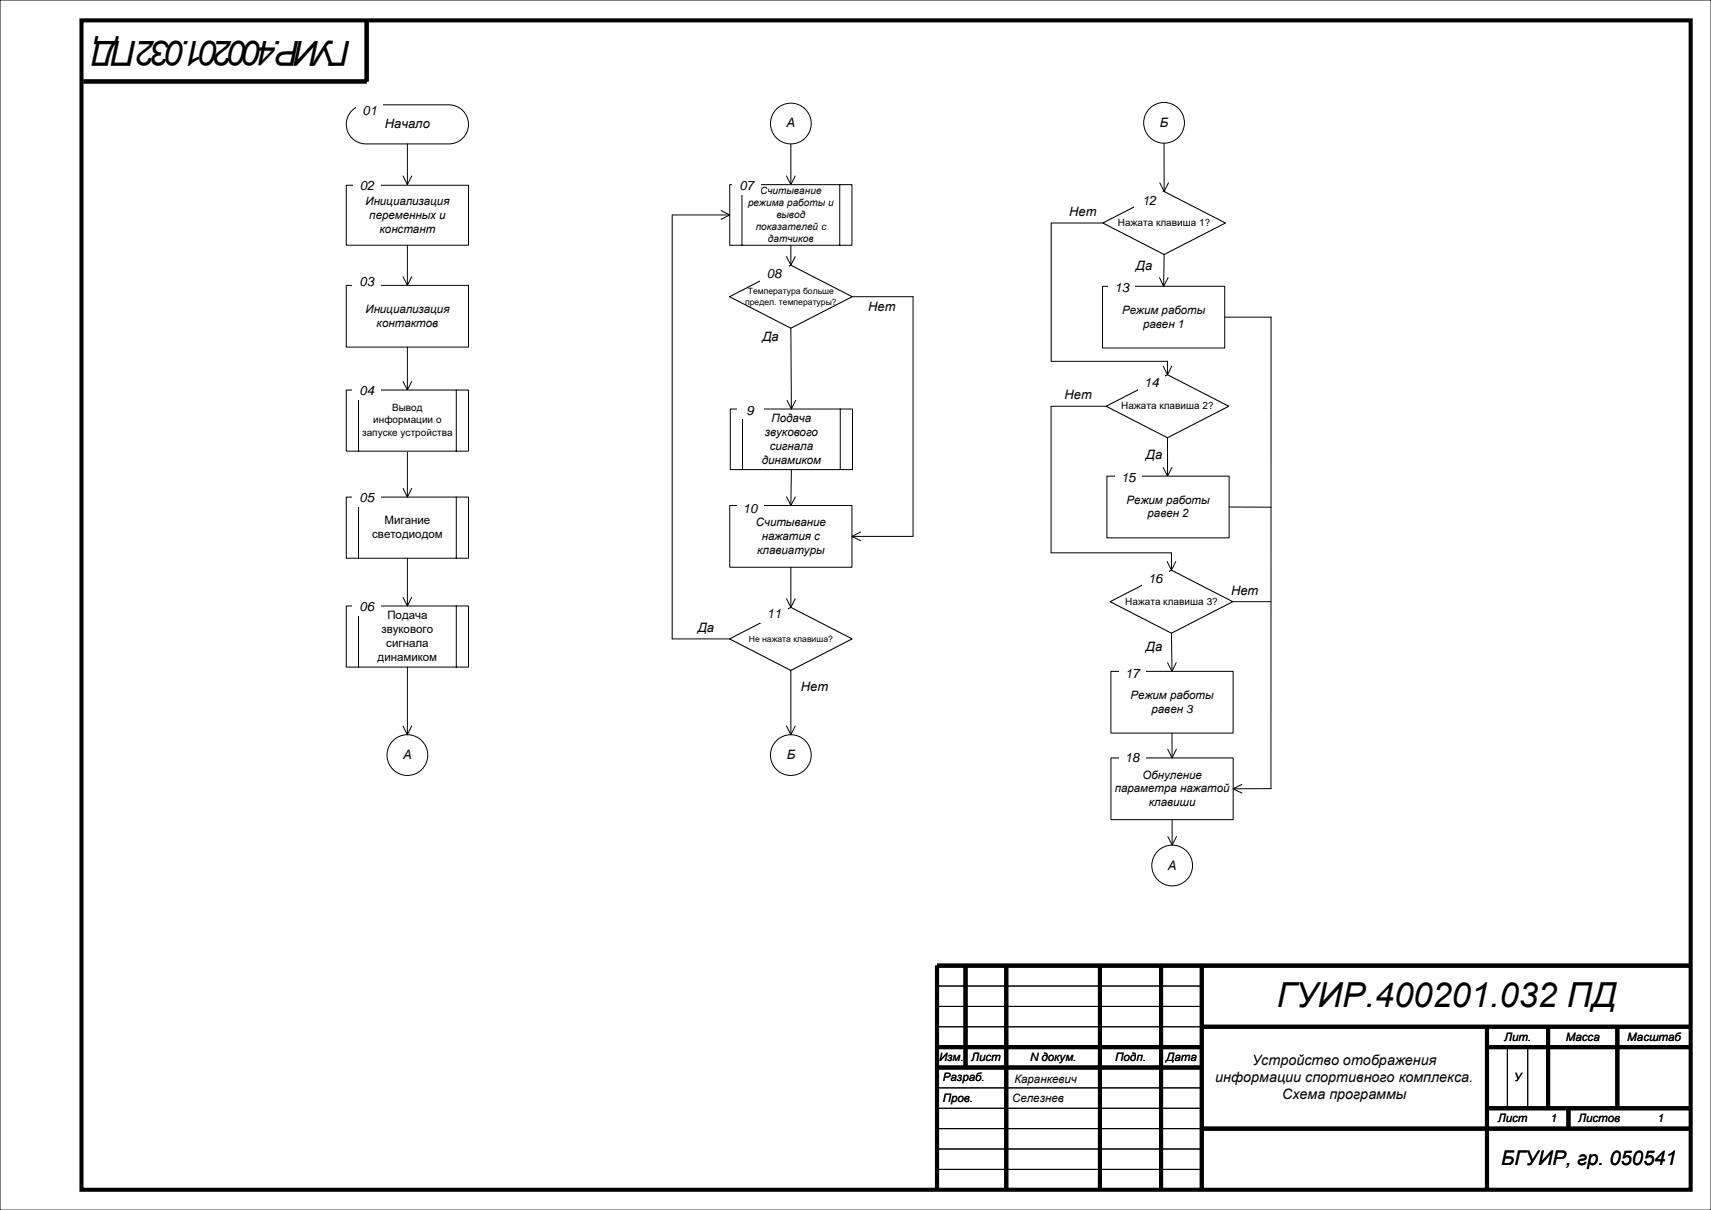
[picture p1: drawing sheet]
<svg xmlns="http://www.w3.org/2000/svg" width="420mm" height="297mm" viewBox="0 0 420 297" stroke-linecap="round" stroke-linejoin="round" font-family="sans-serif">
<path d="M0 0h420v297h-420zM230 242h65M230 247h65M230 252h65M370 257v15M375 257v15M230 272h65M230 277h65M230 267h65M230 282h65M230 287h65" fill="none" stroke="#000" stroke-width=".25"/>
<g fill="none" stroke="#000" stroke-width="1" stroke-linecap="butt">
<path d="M20 5h395v287h-395zM90 5v15h-69.5M237 237v25M247 237v55M270 237v55M285 237v55M295 237v55M415 237h-185v55M230 257h65M295 252h120M365 252v40M365 257h50"/>
<path d="M380 252v20M397 252v20M230 262h65M295 277h120M365 272h50M385 272v5"/>
</g>
<path d="M86.1 27.4a4.8 4.8 0 0 1 3.7-1.7h20.4a4.8 4.8 0 0 1 4.8 4.8 4.8 4.8 0 0 1-4.8 4.8h-20.4a4.8 4.8 0 0 1-4.4-2.8 4.8 4.8 0 0 1 .7-5.1z" fill-rule="evenodd" fill="#fff"/>
<path d="M86.1 27.4a4.8 4.8 0 0 1 3.7-1.7h20.4a4.8 4.8 0 0 1 4.8 4.8 4.8 4.8 0 0 1-4.8 4.8h-20.4a4.8 4.8 0 0 1-4.4-2.8 4.8 4.8 0 0 1 .7-5.1z" fill="none" stroke="#000" stroke-width=".25"/>
<path d="M87.5 25.3h6.5v4.1h-6.5z" fill-rule="evenodd" fill="#fff"/>
<path d="M100 35.3v10M98.9 43.2l1.1 2.1 1.1-2.1" fill="none" stroke="#000" stroke-width=".25"/>
<path d="M85 45.5h30v14.7h-30z" fill-rule="evenodd" fill="#fff"/>
<path d="M85 45.5h30v14.7h-30z" fill="none" stroke="#000" stroke-width=".25"/>
<path d="M86.7 43.6h6.8v4.1h-6.8z" fill-rule="evenodd" fill="#fff"/>
<path d="M98.9 67.9l1.1 2.1 1.1-2.1M100 60.2v9.8" fill="none" stroke="#000" stroke-width=".25"/>
<path d="M85 70h30v15.2h-30z" fill-rule="evenodd" fill="#fff"/>
<path d="M85 70h30v15.2h-30z" fill="none" stroke="#000" stroke-width=".25"/>
<path d="M86.5 67.3h7v4h-7z" fill-rule="evenodd" fill="#fff"/>
<path d="M194.1 35.3v10M193.1 43.2l1 2.1 1.1-2.1M98.9 93.6l1.1 2.1 1.1-2.1M100 85.2v10.5" fill="none" stroke="#000" stroke-width=".25"/>
<circle cx="285.7" cy="30.1" r="5" fill="#fff"/>
<g fill="none" stroke="#000" stroke-width=".25">
<path d="M285.7 35.1l.1 11.9M286.8 44.9l-1 2.1-1.1-2.1"/>
<circle cx="285.7" cy="30.1" r="5"/>
</g>
<circle cx="100" cy="185.3" r="5" fill="#fff"/>
<circle cx="100" cy="185.3" r="5" fill="none" stroke="#000" stroke-width=".25"/>
<circle cx="194.1" cy="30.3" r="5" fill="#fff"/>
<circle cx="194.1" cy="30.3" r="5" fill="none" stroke="#000" stroke-width=".25"/>
<path d="M179.1 45.3h30v14.9h-30z" fill-rule="evenodd" fill="#fff"/>
<path d="M179.1 45.3h30v14.9h-30zM182.1 45.3v14.9M206.1 45.3v14.9" fill="none" stroke="#000" stroke-width=".25"/>
<g fill="#fff">
<path d="M179.7 43.8h7v4h-7z" fill-rule="evenodd"/>
<path d="M179.1 72.8l15-7.7 15.1 7.7-15.1 7.8z" fill-rule="evenodd"/>
</g>
<path d="M179.1 72.8l15-7.7 15.1 7.7-15.1 7.8z" fill="none" stroke="#000" stroke-width=".26"/>
<path d="M179.1 156.8l15-7.7 15.1 7.7-15.1 7.7z" fill-rule="evenodd" fill="#fff"/>
<path d="M179.1 156.8l15-7.7 15.1 7.7-15.1 7.7z" fill="none" stroke="#000" stroke-width=".26"/>
<g fill="#fff">
<path d="M186.6 148.8h6.8v4h-6.8z" fill-rule="evenodd"/>
<path d="M179.1 124.1h30v15.1h-30z" fill-rule="evenodd"/>
</g>
<path d="M179.1 124.1h30v15.1h-30z" fill="none" stroke="#000" stroke-width=".25"/>
<path d="M179.3 100.4h30v14.9h-30z" fill-rule="evenodd" fill="#fff"/>
<path d="M179.3 100.4h30v14.9h-30zM182.3 100.4v14.9M206.3 100.4v14.9" fill="none" stroke="#000" stroke-width=".25"/>
<path d="M186.5 65.3h7v4.1h-7z" fill-rule="evenodd" fill="#fff"/>
<path d="M193.1 63l1 2.1 1.1-2.1M194.1 60.2v4.9M209.2 72.8h14.9v58.8h-15M194.1 80.6l.2 19.8M195.3 98.2l-1 2.2-1.1-2.1M194.3 115.3l-.2 8.8M193.1 121.9l1 2.2 1.1-2.1M194.1 139.2v9.9M211.3 130.6l-2.2 1 2.2 1.1M193.1 146.9l1 2.2 1.1-2.2" fill="none" stroke="#000" stroke-width=".25"/>
<circle cx="194.1" cy="185.3" r="5" fill="#fff"/>
<g fill="none" stroke="#000" stroke-width=".25">
<path d="M193.1 178.2l1 2.1 1.1-2.1M194.1 164.5v15.8"/>
<circle cx="194.1" cy="185.3" r="5"/>
</g>
<path d="M270.7 54.7l15.1-7.7 15 7.7-15 7.8z" fill-rule="evenodd" fill="#fff"/>
<path d="M270.7 54.7l15.1-7.7 15 7.7-15 7.8z" fill="none" stroke="#000" stroke-width=".26"/>
<path d="M270.6 70.3h30v15.1h-30z" fill-rule="evenodd" fill="#fff"/>
<path d="M270.6 70.3h30v15.1h-30z" fill="none" stroke="#000" stroke-width=".25"/>
<path d="M271.5 99.7l15.1-7.7 15 7.7-15 7.7z" fill-rule="evenodd" fill="#fff"/>
<path d="M271.5 99.7l15.1-7.7 15 7.7-15 7.7z" fill="none" stroke="#000" stroke-width=".26"/>
<path d="M270.7 54.7h-12.7v34M284.6 68.1l1 2.2 1.1-2.1M285.8 62.5l-.2 7.8M300.6 77.8h11.4M312 77.8v115.8M286.6 107.4v9.5M287.7 114.7l-1.1 2.2-1.1-2.2" fill="none" stroke="#000" stroke-width=".25"/>
<g fill="#fff">
<path d="M278.5 47.3h7.2v4h-7.2z" fill-rule="evenodd"/>
<path d="M272.1 68.7h6.4v4.1h-6.4z" fill-rule="evenodd"/>
<path d="M279.4 92.1h6.4v4.1h-6.4z" fill-rule="evenodd"/>
<path d="M180.8 98.8h6.6v4h-6.6z" fill-rule="evenodd"/>
<path d="M180.8 122.8h6.6v4.1h-6.6z" fill-rule="evenodd"/>
</g>
<path d="M177 51.7l2.1 1.1-2.1 1M179.1 52.8h-14.1v104h14.1" fill="none" stroke="#000" stroke-width=".25"/>
<path d="M85 122h30v15h-30z" fill-rule="evenodd" fill="#fff"/>
<path d="M85 122h30v15h-30zM88 122v15M112 122v15" fill="none" stroke="#000" stroke-width=".25"/>
<g fill="#fff">
<path d="M86.5 120.3h7v4h-7z" fill-rule="evenodd"/>
<path d="M85 148.7h30v15h-30z" fill-rule="evenodd"/>
</g>
<path d="M85 148.7h30v15h-30zM88 148.7v15M112 148.7v15" fill="none" stroke="#000" stroke-width=".25"/>
<path d="M86.5 147h7v4h-7z" fill-rule="evenodd" fill="#fff"/>
<path d="M98.9 119.9l1.1 2.1 1.1-2.1M100 110.7v11.3M100 137v11.7M98.9 146.6l1.1 2.1 1.1-2.1M98.9 178.2l1.1 2.1 1.1-2.1M100 163.7v16.6M287.7 201.2v6.2M288.8 205.3l-1.1 2.1-1-2.1" fill="none" stroke="#000" stroke-width=".25"/>
<path d="M272.7 186h30v15.2h-30z" fill-rule="evenodd" fill="#fff"/>
<path d="M272.7 186h30v15.2h-30zM304.8 192.5l-2.1 1.1 2.1 1M312 193.6h-9.3" fill="none" stroke="#000" stroke-width=".25"/>
<g fill="#fff">
<path d="M274.6 183.9h6.5v4.1h-6.5z" fill-rule="evenodd"/>
<circle cx="287.7" cy="212.4" r="5"/>
</g>
<circle cx="287.7" cy="212.4" r="5" fill="none" stroke="#000" stroke-width=".25"/>
<path d="M271.7 116.9h30v15.1h-30z" fill-rule="evenodd" fill="#fff"/>
<path d="M271.7 116.9h30v15.1h-30z" fill="none" stroke="#000" stroke-width=".25"/>
<g fill="#fff">
<path d="M273.7 115.4h6.4v4h-6.4z" fill-rule="evenodd"/>
<path d="M272.5 147.7l15-7.8 15.1 7.8-15.1 7.7z" fill-rule="evenodd"/>
</g>
<path d="M272.5 147.7l15-7.8 15.1 7.8-15.1 7.7z" fill="none" stroke="#000" stroke-width=".26"/>
<path d="M287.5 155.4l.2 9.4M288.7 162.6l-1 2.2-1.1-2.1" fill="none" stroke="#000" stroke-width=".25"/>
<g fill="#fff">
<path d="M280.3 140.1h6.5v4h-6.5z" fill-rule="evenodd"/>
<path d="M272.7 164.8h30v15.1h-30z" fill-rule="evenodd"/>
</g>
<path d="M272.7 164.8h30v15.1h-30z" fill="none" stroke="#000" stroke-width=".25"/>
<path d="M274.7 163.3h6.4v4h-6.4z" fill-rule="evenodd" fill="#fff"/>
<path d="M258 88.7h28.6v3.3M271.5 99.7h-13.5v36h29.5v4.2M285.5 89.8l1.1 2.2 1-2.2M286.5 137.8l1 2.1 1.1-2.1M301.7 124.4l10.3 .1M302.6 147.7h9.3M287.7 179.9v6.1M288.8 183.9l-1.1 2.1-1.1-2.1" fill="none" stroke="#000" stroke-width=".25"/>
<path d="M85 95.7h30v15h-30z" fill-rule="evenodd" fill="#fff"/>
<path d="M85 95.7h30v15h-30zM88 95.7v15M112 95.7v15" fill="none" stroke="#000" stroke-width=".25"/>
<path d="M86.5 94h7v4.1h-7z" fill-rule="evenodd" fill="#fff"/>
<g font-size="8.5">
<text x="86.2" y="10" transform="rotate(-180 86.2 10)">ГУИР.400201.032 ПД</text>
<text x="313.4" y="247.1">ГУИР.400201.032 ПД</text>
</g>
<text font-size="5" x="368.5" y="286">БГУИР, гр. 050541</text>
<g font-size="3.5">
<text x="307.3" y="261.4">Устройство отображения</text>
<text x="298.3" y="265.6">информации спортивного комплекса.</text>
<text x="314.7" y="269.8">Схема программы</text>
</g>
<g font-size="3.2">
<text x="89" y="28.3">01</text>
<text x="94.5" y="31.5">Начало</text>
<text x="193.1" y="31.3">А</text>
<text x="284.7" y="31.1">Б</text>
<text x="88.3" y="46.6">02</text>
<text x="181.5" y="46.8">07</text>
<text x="262.4" y="53">Нет</text>
<text x="280.3" y="50.3">12</text>
<text x="88.2" y="70.3">03</text>
<text x="188.2" y="68.3">08</text>
<text x="273.6" y="71.7">13</text>
<text x="278.8" y="66.3">Да</text>
<text x="213.1" y="76.4">Нет</text>
<text x="187.1" y="83.8">Да</text>
<text x="280.8" y="95.1">14</text>
<text x="88.2" y="97">04</text>
<text x="183.3" y="101.8">9</text>
<text x="261.3" y="98">Нет</text>
<text x="281.3" y="112.6">Да</text>
<text x="275.2" y="118.4">15</text>
<text x="88.2" y="123.3">05</text>
<text x="182.4" y="125.8">10</text>
<text x="281.8" y="143.1">16</text>
<text x="88.2" y="150">06</text>
<text x="302.2" y="146">Нет</text>
<text x="171.3" y="155">Да</text>
<text x="188.2" y="151.8">11</text>
<text x="281.3" y="159.7">Да</text>
<text x="276.1" y="166.3">17</text>
<text x="196.6" y="169.6">Нет</text>
<text x="99" y="186.3">А</text>
<text x="193.1" y="186.3">Б</text>
<text x="276.1" y="186.9">18</text>
<text x="286.7" y="213.4">А</text>
</g>
<g font-size="2.8">
<text x="89.7" y="50.3">Инициализация</text>
<text x="90.7" y="53.7">переменных и</text>
<text x="93.2" y="57.1">констант</text>
<text x="89.7" y="76.8">Инициализация</text>
<text x="275.5" y="77">Режим работы</text>
<text x="92.5" y="80.2">контактов</text>
<text x="280.6" y="80.4">равен 1</text>
<text x="187.7" y="107">звукового</text>
<text x="189.4" y="103.6">Подача</text>
<text x="187" y="113.8">динамиком</text>
<text x="188.9" y="110.4">сигнала</text>
<text x="276.5" y="123.6">Режим работы</text>
<text x="94.4" y="128.7">Мигание</text>
<text x="185.5" y="129.1">Считывание</text>
<text x="281.7" y="127">равен 2</text>
<text x="91.4" y="132.1">светодиодом</text>
<text x="185.9" y="135.9">клавиатуры</text>
<text x="187" y="132.5">нажатия с</text>
<text x="93.7" y="155.4">звукового</text>
<text x="95.1" y="152">Подача</text>
<text x="94.8" y="158.8">сигнала</text>
<text x="92.7" y="162.2">динамиком</text>
<text x="277.5" y="171.5">Режим работы</text>
<text x="282.7" y="174.9">равен 3</text>
<text x="280.4" y="191.1">Обнуление</text>
<text x="273.6" y="194.5">параметра нажатой</text>
<text x="282" y="197.8">клавиши</text>
<text x="369.2" y="255.4">Лит.</text>
<text x="384.4" y="255.4">Масса</text>
<text x="399.5" y="255.4">Масштаб</text>
<text x="230.5" y="260.4">Изм.</text>
<text x="238.4" y="260.4">Лист</text>
<text x="252.8" y="260.4">N докум.</text>
<text x="273.8" y="260.4">Подп.</text>
<text x="286.3" y="260.4">Дата</text>
<text x="231.4" y="265.4">Разраб.</text>
<text x="249" y="265.7">Каранкевич</text>
<text x="371.6" y="265.4">У</text>
<text x="231.4" y="270.4">Пров.</text>
<text x="248.4" y="270.4">Селезнев</text>
<text x="367.6" y="275.4">Лист</text>
<text x="380.5" y="275.4">1</text>
<text x="387.4" y="275.4">Листов</text>
<text x="406.8" y="275.4">1</text>
</g>
<g font-size="2.5">
<text x="186.6" y="47.6">Считывание</text>
<text x="183.6" y="50.5">режима работы и</text>
<text x="190.6" y="53.5">вывод</text>
<text x="185.5" y="56.5">показателей c</text>
<text x="188.5" y="59.4">датчиков</text>
<text x="274.4" y="55.5">Нажата клавиша 1?</text>
<text x="96.2" y="100.8">Вывод</text>
<text x="275.2" y="100.5">Нажата клавиша 2?</text>
<text x="88.9" y="107.1">запуске устройства</text>
<text x="91.6" y="103.8">информации о</text>
<text x="276.2" y="148.4">Нажата клавиша 3?</text>
</g>
<g font-size="2.1">
<text x="182.9" y="74.7">предел. температуры?</text>
<text x="183.6" y="72.2">Температура больше</text>
<text x="183.8" y="157.5">Не нажата клавиша?</text>
</g>
</svg>
